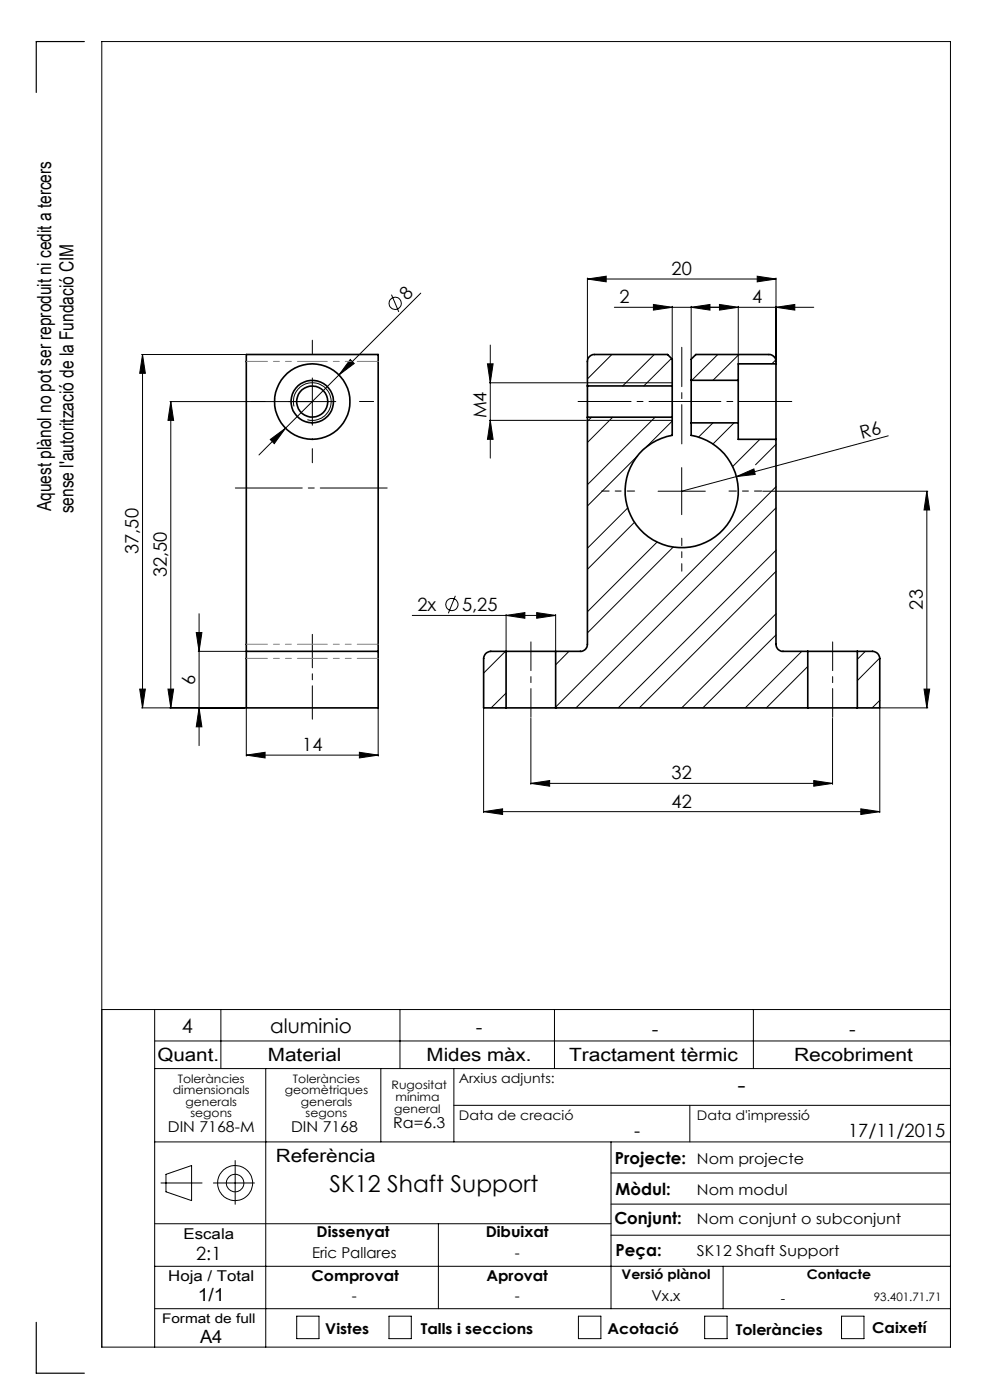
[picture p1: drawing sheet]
<svg xmlns="http://www.w3.org/2000/svg" width="210mm" height="297mm" viewBox="0 0 210 297" stroke-linecap="round" stroke-linejoin="round" font-family="sans-serif">
<g fill="none" stroke="#000" stroke-width=".21">
<path d="M124.6 59.2l4-.6v1.2zM124.6 59v17.5M124.6 59.2h40M160.6 58.6l4 .6-4 .6zM164.6 59v17.5M30 75.2h22M30.2 75.2l.6 4h-1.2zM30.2 75.2v75M74.3 76.3l.8 .8-3.2 2.4zM83 62.5l1.6 3.7M89.3 62.2l-28.7 28.6M103.4 77.2h1.2l-.6 4z"/>
<path d="M104 73.2v24M129.8 75.2l-5.2 5.2M130.3 65.2h42.3M138.6 64.6l4 .6-4 .6zM138.8 75.2l-6.7 6.7M142.5 76l-5.9 5.9M142.6 65v11M146.6 65.2l4-.6v1.2zM146.6 65v11M152.3 75.2l-5.5 5.5M152.6 64.6l4 .6-4 .6zM156.6 65v12"/>
<path d="M156.7 75.2l-5.5 5.5M164.6 76.3l-.9 .9M164.6 65.2l4-.6v1.2zM36.2 85.2l.6 4h-1.2zM36.2 85.2v65M57.3 93.2l3.3-2.4-2.4 3.3zM60.6 90.8l-5.7 5.7M62.4 86.2a4 4 0 0 1 3.5-5 4 4 0 0 1 4.3 4.3 4 4 0 0 1-5 3.5M66.3 80.2v10M71.2 85.2h-35.1M103.8 81.2h20.6M103.8 89.2h20.6"/>
<path d="M104 89.2l.6 4h-1.2zM124.6 81.2h18M124.6 89.2h18M125.5 88.5l-.9 .9M130 88.5l-5.4 5.4M135.2 96.7l-10.6 10.6M139 88.5l-14.4 14.3M142.6 89.3l-5.5 5.5M144.6 99.2v10M151.2 89.7l-3 3M155.7 89.7l-4.5 4.5M161.2 93.2l-5.8 5.8"/>
<path d="M164.6 94.3l-4.3 4.3M188.4 92.5l-43.8 11.7M133.1 107.8l-8.5 8.5M134.6 110.8l-10 10M139.4 115l-14.8 14.8M139.6 104.2h10M142.8 116.1l-18.2 18.2M156.2 101.1l3.7-1.6 .3 1.1zM161.8 104.2h35M164.6 103.3l-46.7 46.7M164.6 116.7l-33.5 33.5M164.6 107.7l-42.4 42.5"/>
<path d="M196.6 104.2l.6 4h-1.2zM196.6 104.2v46M41.6 134.2h1.2l-.6 4zM42.1 138.2h9.9M42.2 130.2v28M87.5 130.6h30.4M96.6 126.4l-1.5 3.7M107.2 138.2l-4.6 4.6M107.4 130.6l3.9-.6v1.2zM107.4 130.3v7.7M113.8 130l4.1 .6-4.1 .6zM117.9 130.3v7.7"/>
<path d="M120.7 138.2l-2.8 2.8M164.6 130.2l-20 20M164.6 121.2l-29 29M164.6 134.7l-15.5 15.5M170.1 138.2l-12 12M183.6 138.2l-1.7 1.7M186.6 139.6l-4.7 4.8M29.6 146.2h1.2l-.6 4zM30 150.2h22M35.6 146.2h1.2l-.6 4zM42.2 150.2l.6 4h-1.2zM52.2 150.4v10"/>
<path d="M76.2 159.6l4 .6-4 .6zM80.2 150.4v10M102.6 150.4v22M107.4 147l-3.2 3.2M112.6 152.4v14M171.3 141.4l-8.7 8.8M176.6 152.4v14M186.6 150.4v22M186.6 148.6l-1.6 1.6M186.8 150.2h10M196 146.2h1.2l-.6 4zM52.2 160.2l4-.6v1.2z"/>
<path d="M52.2 160.2h28M102.6 172.2l4-.6v1.2zM102.6 172.2h84M112.6 166.2l4-.6v1.2zM112.6 166.2h64M172.6 165.6l4 .6-4 .6zM182.6 171.6l4 .6-4 .6zM21.6 214.2h180M32.8 214.2v71.6M46.8 214.2v12.5M84.8 214.2v12.5M117.6 214.2v12.5"/>
<path d="M159.8 214.2v12.5M32.8 220.8h168.8M32.8 226.7h168.8M56.4 226.7v59.1M80.8 226.7v15.5M96.3 226.7v15.5M96.3 234.5h105.3M146.3 234.5v7.7M32.8 259.6h96.8M32.8 242.2h168.8M34.1 251h8.8M35.2 249.1l5.4-1.8v7.4l-5.4-1.9z"/>
<path d="M45.3 251h8.7M49.9 246.2v9.3M93 259.6v18M129.6 242.2v35.4M129.6 255.4h72M129.6 248.8h72M32.8 277.6h168.8M32.8 268.6h168.8M62.9 279.2h4.8v4.8h-4.8zM82.5 279.2h4.7v4.8h-4.7zM122.7 279.2h4.8v4.8h-4.8zM129.6 262h72"/>
<path d="M149.5 279.2h4.7v4.8h-4.7zM153.4 268.6v9M178.5 279.2h4.8v4.8h-4.8zM21.6 285.8h180v-277h-180v277"/>
<circle cx="83.8" cy="64.4" r="1.29"/>
<circle cx="95.9" cy="128.2" r="1.3"/>
<circle cx="49.9" cy="251" r="3.7"/>
<circle cx="49.9" cy="251" r="1.86"/>
</g>
<path d="M168 85.2h-45.4" fill="none" stroke="#000" stroke-width=".21" stroke-dasharray="15.2 1.3 1.3 1.3" stroke-dashoffset="4"/>
<path d="M112.6 152.2v-16M176.6 152.2v-16" fill="none" stroke="#000" stroke-width=".21" stroke-dasharray="15.2 1.3 1.3 1.3" stroke-dashoffset="9.1"/>
<path d="M66.3 134.6v18" fill="none" stroke="#000" stroke-width=".21" stroke-dasharray="15.2 1.3 1.3 1.3" stroke-dashoffset="8.1"/>
<path d="M82.1 103.5h-32.2" fill="none" stroke="#000" stroke-width=".21" stroke-dasharray="15.2 1.3 1.3 1.3" stroke-dashoffset="1"/>
<path d="M17.9 8.8h-10.2v10.8M7.7 280.5v10.8h10.2" fill="none" stroke="#000" stroke-width=".25"/>
<path d="M66.3 75.2v-3M56.3 85.2h-3M66.3 95.2v3M76.3 85.2h3" fill="none" stroke="#000" stroke-width=".21" stroke-dasharray="15.2 1.3 1.3 1.3"/>
<path d="M144.6 94.2v-20.5" fill="none" stroke="#000" stroke-width=".21" stroke-dasharray="15.2 1.3 1.3 1.3" stroke-dashoffset="6.9"/>
<path d="M134.6 104.2h-7M144.6 114.2v7M154.6 104.2h7" fill="none" stroke="#000" stroke-width=".21" stroke-dasharray="15.2 1.3 1.3 1.3" stroke-dashoffset="13.6"/>
<g fill="#000">
<path d="M156.2 101.1l3.7-1.6 .3 1.1z"/>
<path d="M152.6 64.6l4 .6-4 .6zM164.6 65.2l4-.6v1.2zM124.6 59.2l4-.6v1.2zM160.6 58.6l4 .6-4 .6z"/>
<path d="M57.3 93.2l.9 .9 2.4-3.3zM74.3 76.3l-2.4 3.2 3.2-2.4z"/>
<path d="M196.6 104.2l.6 4h-1.2zM196 146.2h1.2l-.6 4zM103.4 77.2h1.2l-.6 4zM104 89.2l.6 4h-1.2z"/>
<path d="M29.6 146.2h1.2l-.6 4zM30.2 75.2l.6 4h-1.2zM35.6 146.2h1.2l-.6 4zM36.2 85.2l.6 4h-1.2zM42.2 150.2l.6 4h-1.2zM41.6 134.2h1.2l-.6 4z"/>
<path d="M52.2 160.2l4-.6v1.2zM76.2 159.6l4 .6-4 .6z"/>
<path d="M102.6 172.2l4-.6v1.2zM182.6 171.6l4 .6-4 .6zM138.6 64.6l4 .6-4 .6zM146.6 65.2l4-.6v1.2z"/>
<path d="M112.6 166.2l4-.6v1.2zM172.6 165.6l4 .6-4 .6zM107.4 130.6l3.9-.6v1.2zM113.8 130l4.1 .6-4.1 .6z"/>
</g>
<g fill="none" stroke="#000" stroke-width=".35">
<path d="M164.6 77.2v16M164.6 77.2a1.56 1.56 0 0 0-1.5-2h-15.5l-1 1v4.5M164.6 77.2h-8v3.5M124.6 81.9v6.6M124.6 88.5v48.2a1.45 1.45 0 0 1-1.5 1.5h-5.2M124.6 81.9v-5.2a1.51 1.51 0 0 1 1.5-1.5h15.5l1 1v5.7M124.6 88.5h18M124.6 81.9h18M142.6 81.9v6.6M142.6 88.5v3.9a12 12 0 0 0-8 18.4 12 12 0 0 0 20 0 12 12 0 0 0-8-18.4v-2.7M146.6 80.7v9M146.6 89.7h10"/>
<path d="M146.6 80.7h10M156.6 80.7v9M156.6 89.7v3.5h8M164.6 93.2v43.5a1.45 1.45 0 0 0 1.5 1.5h5.2M52.2 138.2v12h28v-12M52.2 138.2v-63h28v63M52.2 138.2h28M107.4 138.2h10.5M107.4 138.2h-3.3a1.57 1.57 0 0 0-1.5 1.5v10.5h4.8M107.4 138.2v12M117.9 138.2v12M171.3 138.2h10.6"/>
<path d="M171.3 138.2v12M181.9 138.2h3.2a1.57 1.57 0 0 1 1.5 1.5v10.5h-4.7M181.9 138.2v12M107.4 150.2h10.5M117.9 150.2h53.4M171.3 150.2h10.6"/>
<circle cx="66.2" cy="85.2" r="4.5"/>
<circle cx="66.2" cy="85.2" r="3.3"/>
<circle cx="66.2" cy="85.2" r="8"/>
</g>
<path d="M80.3 76.7h-28M52.3 136.7h28M80.3 139.7h-28" fill="none" stroke="#808080" stroke-width=".21" stroke-dasharray="6.3 1.3 1.3 1.3 1.3 1.3" stroke-dashoffset="1.9"/>
<g font-size="4.9">
<text x="156.5" y="231.8">-</text>
<text x="69.9" y="253">SK12 Shaft Support</text>
</g>
<g font-size="4.2">
<text x="38.6" y="219">4</text>
<text x="57.3" y="219.2">aluminio</text>
<text x="100.9" y="219.4">-</text>
<text x="138.3" y="219.7">-</text>
<text x="180.1" y="219.7">-</text>
</g>
<g font-size="4.1">
<text x="10.9" y="108.4" transform="rotate(-90 10.9 108.4)">Aquest plànol no pot ser reproduit ni cedit a tercers</text>
<text x="15.6" y="108.9" transform="rotate(-90 15.6 108.9)">sense l'autorització de la Fundació CIM</text>
</g>
<g font-size="3.9">
<text x="142.5" y="58.3">20</text>
<text x="86.4" y="63.9" transform="rotate(-45 86.4 63.9)">8</text>
<text x="131.4" y="64.3">2</text>
<text x="159.5" y="64.3">4</text>
<text x="103.2" y="88.8" transform="rotate(-90 103.2 88.8)">M4</text>
<text x="182.8" y="93.1" transform="rotate(-15 182.8 93.1)">R6</text>
<text x="29.4" y="117.5" transform="rotate(-90 29.4 117.5)">37,50</text>
<text x="35.4" y="122.5" transform="rotate(-90 35.4 122.5)">32,50</text>
<text x="88.5" y="129.7">2x</text>
<text x="98" y="129.7">5,25</text>
<text x="195.8" y="129.3" transform="rotate(-90 195.8 129.3)">23</text>
<text x="41.4" y="145.2" transform="rotate(-90 41.4 145.2)">6</text>
<text x="64.1" y="159.3">14</text>
<text x="142.5" y="165.3">32</text>
<text x="142.5" y="171.3">42</text>
<text x="33.4" y="225">Quant.</text>
<text x="56.8" y="225">Material</text>
<text x="90.5" y="225">Mides màx.</text>
<text x="120.7" y="225">Tractament tèrmic</text>
<text x="168.4" y="225">Recobriment</text>
<text x="134.5" y="241.3">-</text>
<text x="179.9" y="241.3">17/11/2015</text>
<text x="58.5" y="246.5">Referència</text>
<text x="41.6" y="267.2">2:1</text>
<text x="41.9" y="276.1">1/1</text>
<text x="42.4" y="284.9">A4</text>
</g>
<g font-size="3.5">
<text x="130.5" y="246.8">Projecte:</text>
<text x="130.6" y="253.4">Mòdul:</text>
<text x="130.3" y="259.8">Conjunt:</text>
<text x="130.6" y="266.4">Peça:</text>
</g>
<g font-size="3.2">
<text x="83.4" y="239.3">Ra=6.3</text>
<text x="35.6" y="240.1">DIN 7168-M</text>
<text x="61.7" y="240.1">DIN 7168</text>
<text x="147.8" y="246.8">Nom projecte</text>
<text x="147.8" y="253.4">Nom modul</text>
<text x="38.9" y="262.9">Escala</text>
<text x="67.2" y="262.5">Dissenyat</text>
<text x="103" y="262.5">Dibuixat</text>
<text x="147.8" y="259.8">Nom conjunt o subconjunt</text>
<text x="66.2" y="266.8">Eric Pallares</text>
<text x="109.2" y="266.8">-</text>
<text x="147.8" y="266.4">SK12 Shaft Support</text>
<text x="35.7" y="271.7">Hoja / Total</text>
<text x="66.1" y="271.7">Comprovat</text>
<text x="103.2" y="271.7">Aprovat</text>
<text x="74.6" y="276.1">-</text>
<text x="109.2" y="276.1">-</text>
<text x="138.2" y="276.1">Vx.x</text>
<text x="69" y="283.1">Vistes</text>
<text x="89.3" y="283.1">Talls i seccions</text>
<text x="128.8" y="283.1">Acotació</text>
<text x="156.1" y="283.2">Toleràncies</text>
<text x="185" y="282.8">Caixetí</text>
</g>
<g font-size="2.8">
<text x="97.3" y="229.6">Arxius adjunts:</text>
<text x="97.3" y="237.7">Data de creació</text>
<text x="147.8" y="237.7">Data d'impressió</text>
<text x="131.8" y="271.4">Versió plànol</text>
<text x="171.2" y="271.4">Contacte</text>
<text x="34.4" y="280.7">Format de full</text>
<text x="165.6" y="276.3">-</text>
</g>
<g font-size="2.5">
<text x="36.7" y="232.1">dimensionals</text>
<text x="37.7" y="229.6">Toleràncies</text>
<text x="60.4" y="232.1">geomètriques</text>
<text x="62.1" y="229.6">Toleràncies</text>
<text x="83.1" y="231">Rugositat</text>
<text x="83.9" y="233.5">mínima</text>
<text x="39.4" y="234.6">generals</text>
<text x="40.4" y="237.1">segons</text>
<text x="63.8" y="234.6">generals</text>
<text x="64.8" y="237.1">segons</text>
<text x="83.6" y="236.2">general</text>
<text x="185.4" y="276.1">93.401.71.71</text>
</g>
</svg>
